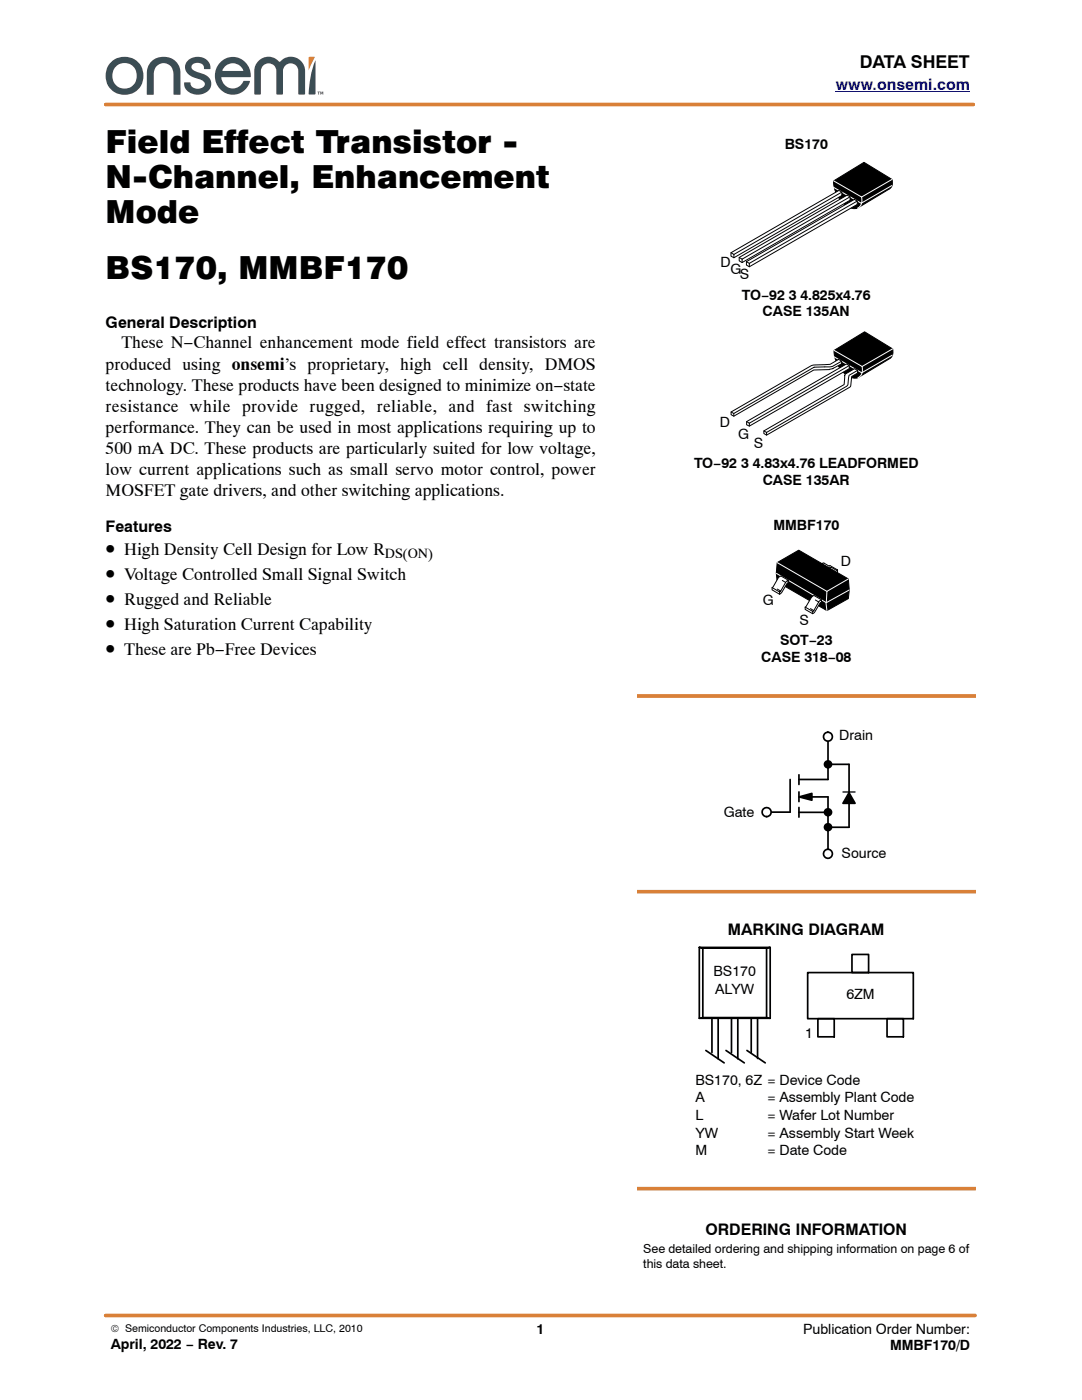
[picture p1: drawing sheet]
<svg xmlns="http://www.w3.org/2000/svg" width="216mm" height="279mm" viewBox="0 0 216 279" stroke-linecap="round" stroke-linejoin="round" font-family="sans-serif">
<path d="M61.6 11.4l1.3-.1-1.3 2.8z" fill-rule="evenodd" fill="#d98038"/>
<g fill="#3b4d54">
<path d="M45 13.1l-.6 .9 .1 .2 4-.1a2.21 2.21 0 0 0-3.5-1zM43.9 12.5a3.5 3.5 0 0 1 4.1-.8 3.5 3.5 0 0 1 1.9 3.7h-5.6a2.16 2.16 0 0 0 2.2 2.3 2.62 2.62 0 0 0 2.2-1.6l1.2 .1a3.6 3.6 0 0 1-4.5 2.5 3.6 3.6 0 0 1-2.4-4.5l.3-.9z" fill-rule="evenodd"/>
<path d="M37.4 12.1a2.75 2.75 0 0 1 4.6 1v.7h-1.2a1.38 1.38 0 0 0-1.1-1.2 1.38 1.38 0 0 0-1.5 .7 1.29 1.29 0 0 0 1.2 1.1l1 .3a2.06 2.06 0 0 1 1.8 2.1 2.06 2.06 0 0 1-2 2 2.54 2.54 0 0 1-3.4-2.3l1.1-.1a1.55 1.55 0 0 0 1.4 1.3 1.55 1.55 0 0 0 1.6-.9 2.27 2.27 0 0 0-1.9-1.2 2.14 2.14 0 0 1-1.6-3.5z" fill-rule="evenodd"/>
<path d="M30.3 12.2a3.4 3.4 0 0 1 3.6-.7 3.4 3.4 0 0 1 2.1 3.1v4.2l-.1 .1h-1.2l-.1-.4a16.4 16.4 0 0 0-.2-4.8 1.95 1.95 0 0 0-2.3-1 1.95 1.95 0 0 0-1.4 2.1v4.1h-1.4v-1.2a14 14 0 0 1 .3-4.5z" fill-rule="evenodd"/>
<path d="M23.1 13.3a2.54 2.54 0 0 0-.1 3.6 2.54 2.54 0 0 0 3.6 .1 2.57 2.57 0 0 0 .4-3.2 2.57 2.57 0 0 0-3.1-1zM21 15.1a3.8 3.8 0 0 1 7.6 0 3.8 3.8 0 0 1-7.6 0z" fill-rule="evenodd"/>
<path d="M62.9 12.1l.1 6.6-.2 .2-1.2-.1a19 19 0 0 1 1.3-6.7z" fill-rule="evenodd"/>
<path d="M51.6 12.2a2.87 2.87 0 0 1 4.2 .1 2.88 2.88 0 0 1 3.2-.8 2.88 2.88 0 0 1 1.9 2.7v4.5l-.2 .2h-1l-.2-.2v-4.5a1.53 1.53 0 0 0-1.5-1.6 1.53 1.53 0 0 0-1.5 1.6v4.5l-.2 .2h-1l-.2-.2v-4.5a1.54 1.54 0 0 0-1.5-1.6 1.54 1.54 0 0 0-1.5 1.6v4.5l-.2 .2h-1l-.2-.2 .1-5 .2-.8z" fill-rule="evenodd"/>
<path d="M63.4 18.3h.4l-.1 .1v.5h-.2v-.5z" fill-rule="evenodd"/>
<path d="M63.9 18.3h.2l.1 .4 .1-.4h.2v.6h-.1v-.5l-.1 .4h-.1l-.2-.4v.5h-.1z" fill-rule="evenodd"/>
</g>
<path d="M166.8 18.3h26.7" fill="none" stroke="#00f" stroke-width=".2"/>
<path d="M21.1 20.9h173.1M127.1 138.9h67.5M21.1 262.5h173.5" fill="none" stroke="#d98038" stroke-width=".72"/>
<path d="M155.1 112.3l4.3-2.5 9.9 5.7 .2 2.2-.2 1.8-4.3 2.4-9.9-5.8-.2-1.7z" fill-rule="evenodd" fill="#000" stroke="#000" stroke-width=".2"/>
<path d="M163.9 112.6l.5-.2 2.7 1.3-.2 .1-1-.6-.5 .2zM167.1 113.7v.5l-.3 .1-1.1-.5-.4 .1" fill="none" stroke="#000" stroke-width=".2"/>
<path d="M154.9 114.4l10 5.9M155.1 112.3l9.9 5.7M165 118l-.1 2.3M169.3 115.5l-4.3 2.5M169.5 117.7l-4.6 2.6M164.8 120.3l.2 1.6" fill="none" stroke="#fff" stroke-width=".2"/>
<path d="M155.3 115.3l.5-.4 1.5 .9v.5l-.3 .2-1 1.7-.4 .4-1.5-.9v-.4z" fill-rule="evenodd" fill="#fff"/>
<path d="M154.1 117.3l1.5 .8M155.3 115.3l.5-.4 1.5 .9v.5l-.3 .2-1 1.7-.4 .4-1.5-.9v-.4zM155.6 118.1v.5M155.8 118l-.2 .1M157.3 115.8l-.5 .4" fill="none" stroke="#000" stroke-width=".2"/>
<path d="M162 119.1l.4-.3 1.5 .9v.5l-.2 .1-1.2 1.9-.3 .3-1.5-.9v-.4z" fill-rule="evenodd" fill="#fff"/>
<path d="M155.1 117.6l.7 .4M155.8 118l-.2 .1M156.1 115.8l.7 .4-1 1.8M157.3 115.8l-.2 .1M162 119.1l.4-.3 1.5 .9v.5l-.2 .1-1.2 1.9-.3 .3-1.5-.9v-.4zM162.7 119.7l.7 .4M163.9 119.7l-.5 .4M160.7 121.2l1.5 .8M161.7 121.5l.7 .4M162.2 122v.5M162.4 121.9l-.2 .1M163.4 120.1l-1 1.8" fill="none" stroke="#000" stroke-width=".2"/>
<path d="M161.2 194.1h21v9.2h-21zM170 190.5h3.3v3.6h-3.3zM163.2 203.3h3.3v3.6h-3.3zM177 203.3h3.3v3.6h-3.3z" fill="none" stroke="#000" stroke-width=".34"/>
<path d="M166.3 36.1l6.1-3.7 5.6 3.4v1.2l-.4 .7-6.5 3.8a3.9 3.9 0 0 1-4-2.5l-.6-1.5z" fill-rule="evenodd" fill="#000" stroke="#000" stroke-width=".2"/>
<path d="M166.3 36.1l5.6 3.2M171.9 39.3a1.78 1.78 0 0 1-.8 2.3M177.9 37l-6.1 3.6-5.6-3.3M178 35.8l-6.1 3.5" fill="none" stroke="#fff" stroke-width=".2"/>
<path d="M148.9 52.2l21.6-12.4 .6 .3v.7l-21.6 12.4-.6-.3z" fill-rule="evenodd" fill="#fff"/>
<path d="M148.9 52.2l.6 .4M148.9 52.2l21.6-12.4 .6 .3v.7l-21.6 12.4-.6-.3zM149.5 52.6v.6M171.1 40.1l-21.6 12.5" fill="none" stroke="#000" stroke-width=".2"/>
<path d="M147.5 51.4l21.5-12.5 .6 .4v.7l-21.5 12.4-.6-.3z" fill-rule="evenodd" fill="#fff"/>
<path d="M169.6 39.3l-21.5 12.4M147.5 51.4l.6 .3M147.5 51.4l21.5-12.5 .6 .4v.7l-21.5 12.4-.6-.3zM148.1 51.7v.7" fill="none" stroke="#000" stroke-width=".2"/>
<path d="M145.9 50.4l21.5-12.4 .6 .3v.7l-21.6 12.4-.5-.3z" fill-rule="evenodd" fill="#fff"/>
<path d="M168 38.3l-21.6 12.5M145.9 50.4l.5 .4M145.9 50.4l21.5-12.4 .6 .3v.7l-21.6 12.4-.5-.3zM146.4 50.8v.6" fill="none" stroke="#000" stroke-width=".2"/>
<path d="M166.4 69.9l6.1-3.7 5.6 3.4a1.62 1.62 0 0 1-.7 2.1l-6.2 3.7a3.9 3.9 0 0 1-4-2.6l-.6-1.4z" fill-rule="evenodd" fill="#000" stroke="#000" stroke-width=".2"/>
<path d="M166.4 69.9l5.6 3.2M172 73.1a1.78 1.78 0 0 1-.8 2.3M178 70.9l-6.1 3.5-5.6-3.2M178.1 69.6l-6.1 3.5" fill="none" stroke="#fff" stroke-width=".2"/>
<path d="M162.4 76.7l.1-.1zM145.9 82.2l15.9-9.2 .7-.2 3.1-.1 1.7-1 .6 .4v.5l-1.8 1-.6 .2h-3.1l-16 9.3-.5-.3zM165.5 73.7l.8-.2zM162.4 73.3h.1z" fill-rule="evenodd" fill="#fff"/>
<path d="M162.5 76.6l-.1 .1M166.1 73.6l1.8-1v-.5l-.6-.4-1.7 1-3.1 .1-.7 .2-15.9 9.2v.6l.5 .3 16-9.3h3.1M166.3 73.5l-.8 .2M167.9 72.1l-2.1 1.1-3.4 .1-16 9.2-.5-.3M146.4 82.5v.6" fill="none" stroke="#000" stroke-width=".2"/>
<path d="M152.4 86l16-9.2 .1-1.8 .2-.4 1.8-1 .6 .3v.6l-1.2 .7-.2 1.9-.2 .2-16.5 9.5-.6-.3z" fill-rule="evenodd" fill="#fff"/>
<path d="M168.6 74.9l.1-.3 1.8-1 .6 .3v.6l-1.2 .7-.1 1.8-.2 .2-16.6 9.6-.6-.3v-.5l16-9.2 .1-1.8M171.1 73.9l-1.7 1-.2 1.8-.3 .4-15.9 9.2M152.4 86l.6 .3v.5" fill="none" stroke="#000" stroke-width=".2"/>
<path d="M149 84.1l19.9-11.5 .6 .4v.6l-20 11.4-.5-.2z" fill-rule="evenodd" fill="#fff"/>
<path d="M169.5 73l-20 11.5M149 84.1l.5 .4M149 84.1l19.9-11.5 .6 .4v.6l-20 11.4-.5-.2zM149.5 84.5v.5" fill="none" stroke="#000" stroke-width=".2"/>
<g fill="none" stroke="#000" stroke-width=".34">
<path d="M157.7 155.6v6.5h-4.7M159.4 154.6v2M159.4 158v2M159.5 159l2.5-.7v1.4zM159.5 159h5.7v10.5M165.2 147v8.6h-5.8M165.2 152.5h4.2v12.6h-4.2M159.4 162.1h5.8M159.4 161.1v2M139.5 189.1h14.2l-.7 .1h-12.8zM139.5 189.1v14.1M140.2 189.2v13.9"/>
<path d="M153 189.2v13.9M153.7 189.1v14.1M139.5 203.2l.7-.1h12.8l.7 .1M139.5 203.2h14.2M140.8 209.6l3.7 2.5M142.1 203.2v6.9M143.3 203.2v8.1M144.9 209.6l3.6 2.5M146 203.2v6.9M147.2 203.2v8.1M149 209.6l3.7 2.5M149.9 203.2v6.9"/>
<path d="M151.2 203.2v8"/>
</g>
<path d="M127.1 237.2h67.5" fill="none" stroke="#d98038" stroke-width=".72"/>
<path d="M159.5 159l2.5-.7v1.4z" fill="#000"/>
<circle cx="165.2" cy="147" r=".89" fill="#fff"/>
<circle cx="165.2" cy="147" r=".89" fill="none" stroke="#000" stroke-width=".34"/>
<circle cx="165.2" cy="170.4" r=".89" fill="#fff"/>
<circle cx="165.2" cy="170.4" r=".89" fill="none" stroke="#000" stroke-width=".34"/>
<circle cx="153" cy="162.1" r=".9" fill="#fff"/>
<circle cx="153" cy="162.1" r=".9" fill="none" stroke="#000" stroke-width=".34"/>
<path d="M168.2 158.1h2.4" fill="none" stroke="#000" stroke-width=".26"/>
<g fill="#000" stroke="#000" stroke-width=".34">
<path d="M169.4 158.2l1.2 2.1h-2.4z" fill-rule="evenodd"/>
<circle cx="165.2" cy="152.5" r=".69"/>
<circle cx="165.2" cy="162.1" r=".69"/>
<circle cx="165.2" cy="165.1" r=".69"/>
</g>
<path d="M127.1 178h67.5" fill="none" stroke="#d98038" stroke-width=".72"/>
<g font-size="6.3">
<text x="21.1" y="30.4">Field Effect Transistor -</text>
<text x="21.1" y="37.5">N-Channel, Enhancement</text>
<text x="21.1" y="44.5">Mode</text>
<text x="21.1" y="55.7">BS170, MMBF170</text>
</g>
<g font-size="4.2">
<text x="21.1" y="110.8">•</text>
<text x="21.1" y="115.8">•</text>
<text x="21.1" y="120.8">•</text>
<text x="21.1" y="125.7">•</text>
<text x="21.1" y="130.7">•</text>
</g>
<g font-size="3.5">
<text x="171.5" y="13.6">DATA SHEET</text>
<text x="24.2" y="69.5">These N−Channel enhancement mode field effect transistors are</text>
<text x="21.1" y="73.8">produced using onsemi’s proprietary, high cell density, DMOS</text>
<text x="21.1" y="78">technology. These products have been designed to minimize on−state</text>
<text x="21.1" y="82.2">resistance while provide rugged, reliable, and fast switching</text>
<text x="21.1" y="86.4">performance. They can be used in most applications requiring up to</text>
<text x="21.1" y="90.6">500 mA DC. These products are particularly suited for low voltage,</text>
<text x="21.1" y="94.8">low current applications such as small servo motor control, power</text>
<text x="21.1" y="99.1">MOSFET gate drivers, and other switching applications.</text>
<text x="24.8" y="110.8">High Density Cell Design for Low R</text>
<text x="24.8" y="115.8">Voltage Controlled Small Signal Switch</text>
<text x="24.8" y="120.8">Rugged and Reliable</text>
<text x="24.8" y="125.7">High Saturation Current Capability</text>
<text x="24.8" y="130.7">These are Pb−Free Devices</text>
</g>
<text font-size="3.2" fill="#00f" x="166.8" y="18">www.onsemi.com</text>
<g font-size="3.2">
<text x="21.1" y="65.4">General Description</text>
<text x="21.1" y="106.2">Features</text>
<text x="145.2" y="186.6">MARKING DIAGRAM</text>
<text x="140.8" y="246.4">ORDERING INFORMATION</text>
</g>
<g font-size="2.8">
<text x="156.6" y="29.7">BS170</text>
<text x="143.8" y="53.3">D</text>
<text x="145.7" y="54.7">G</text>
<text x="147.6" y="55.7">S</text>
<text x="148" y="59.8">TO−92 3 4.825x4.76</text>
<text x="152.2" y="63.1">CASE 135AN</text>
<text x="143.7" y="85.2">D</text>
<text x="147.3" y="87.6">G</text>
<text x="150.4" y="89.3">S</text>
<text x="138.5" y="93.5">TO−92 3 4.83x4.76 LEADFORMED</text>
<text x="152.2" y="96.7">CASE 135AR</text>
<text x="154.3" y="105.7">MMBF170</text>
<text x="76.8" y="111.5">DS(ON)</text>
<text x="167.8" y="112.9">D</text>
<text x="152.2" y="120.7">G</text>
<text x="159.5" y="124.8">S</text>
<text x="155.6" y="128.8">SOT−23</text>
<text x="151.9" y="132.1">CASE 318−08</text>
<text x="167.5" y="147.8">Drain</text>
<text x="144.4" y="163">Gate</text>
<text x="167.9" y="171.1">Source</text>
<text x="142.4" y="194.8">BS170</text>
<text x="142.7" y="198.3">ALYW</text>
<text x="168.9" y="199.4">6ZM</text>
<text x="160.6" y="207.1">1</text>
<text x="138.8" y="216.5">BS170, 6Z = Device Code</text>
<text x="138.8" y="220">A</text>
<text x="153.1" y="220">= Assembly Plant Code</text>
<text x="138.8" y="223.5">L</text>
<text x="138.8" y="227">YW</text>
<text x="153.1" y="227">= Assembly Start Week</text>
<text x="153.1" y="223.5">= Wafer Lot Number</text>
<text x="138.8" y="230.6">M</text>
<text x="153.1" y="230.6">= Date Code</text>
<text x="22.1" y="269.3">April, 2022 − Rev. 7</text>
<text x="107" y="266.2">1</text>
<text x="160.3" y="266.2">Publication Order Number:</text>
<text x="177.6" y="269.4">MMBF170/D</text>
</g>
<g font-size="2.5">
<text x="128.4" y="250">See detailed ordering and shipping information on page 6 of</text>
<text x="128.4" y="253.1">this data sheet.</text>
</g>
<text font-size="2.1" x="22.1" y="265.9">© Semiconductor Components Industries, LLC, 2010</text>
</svg>
